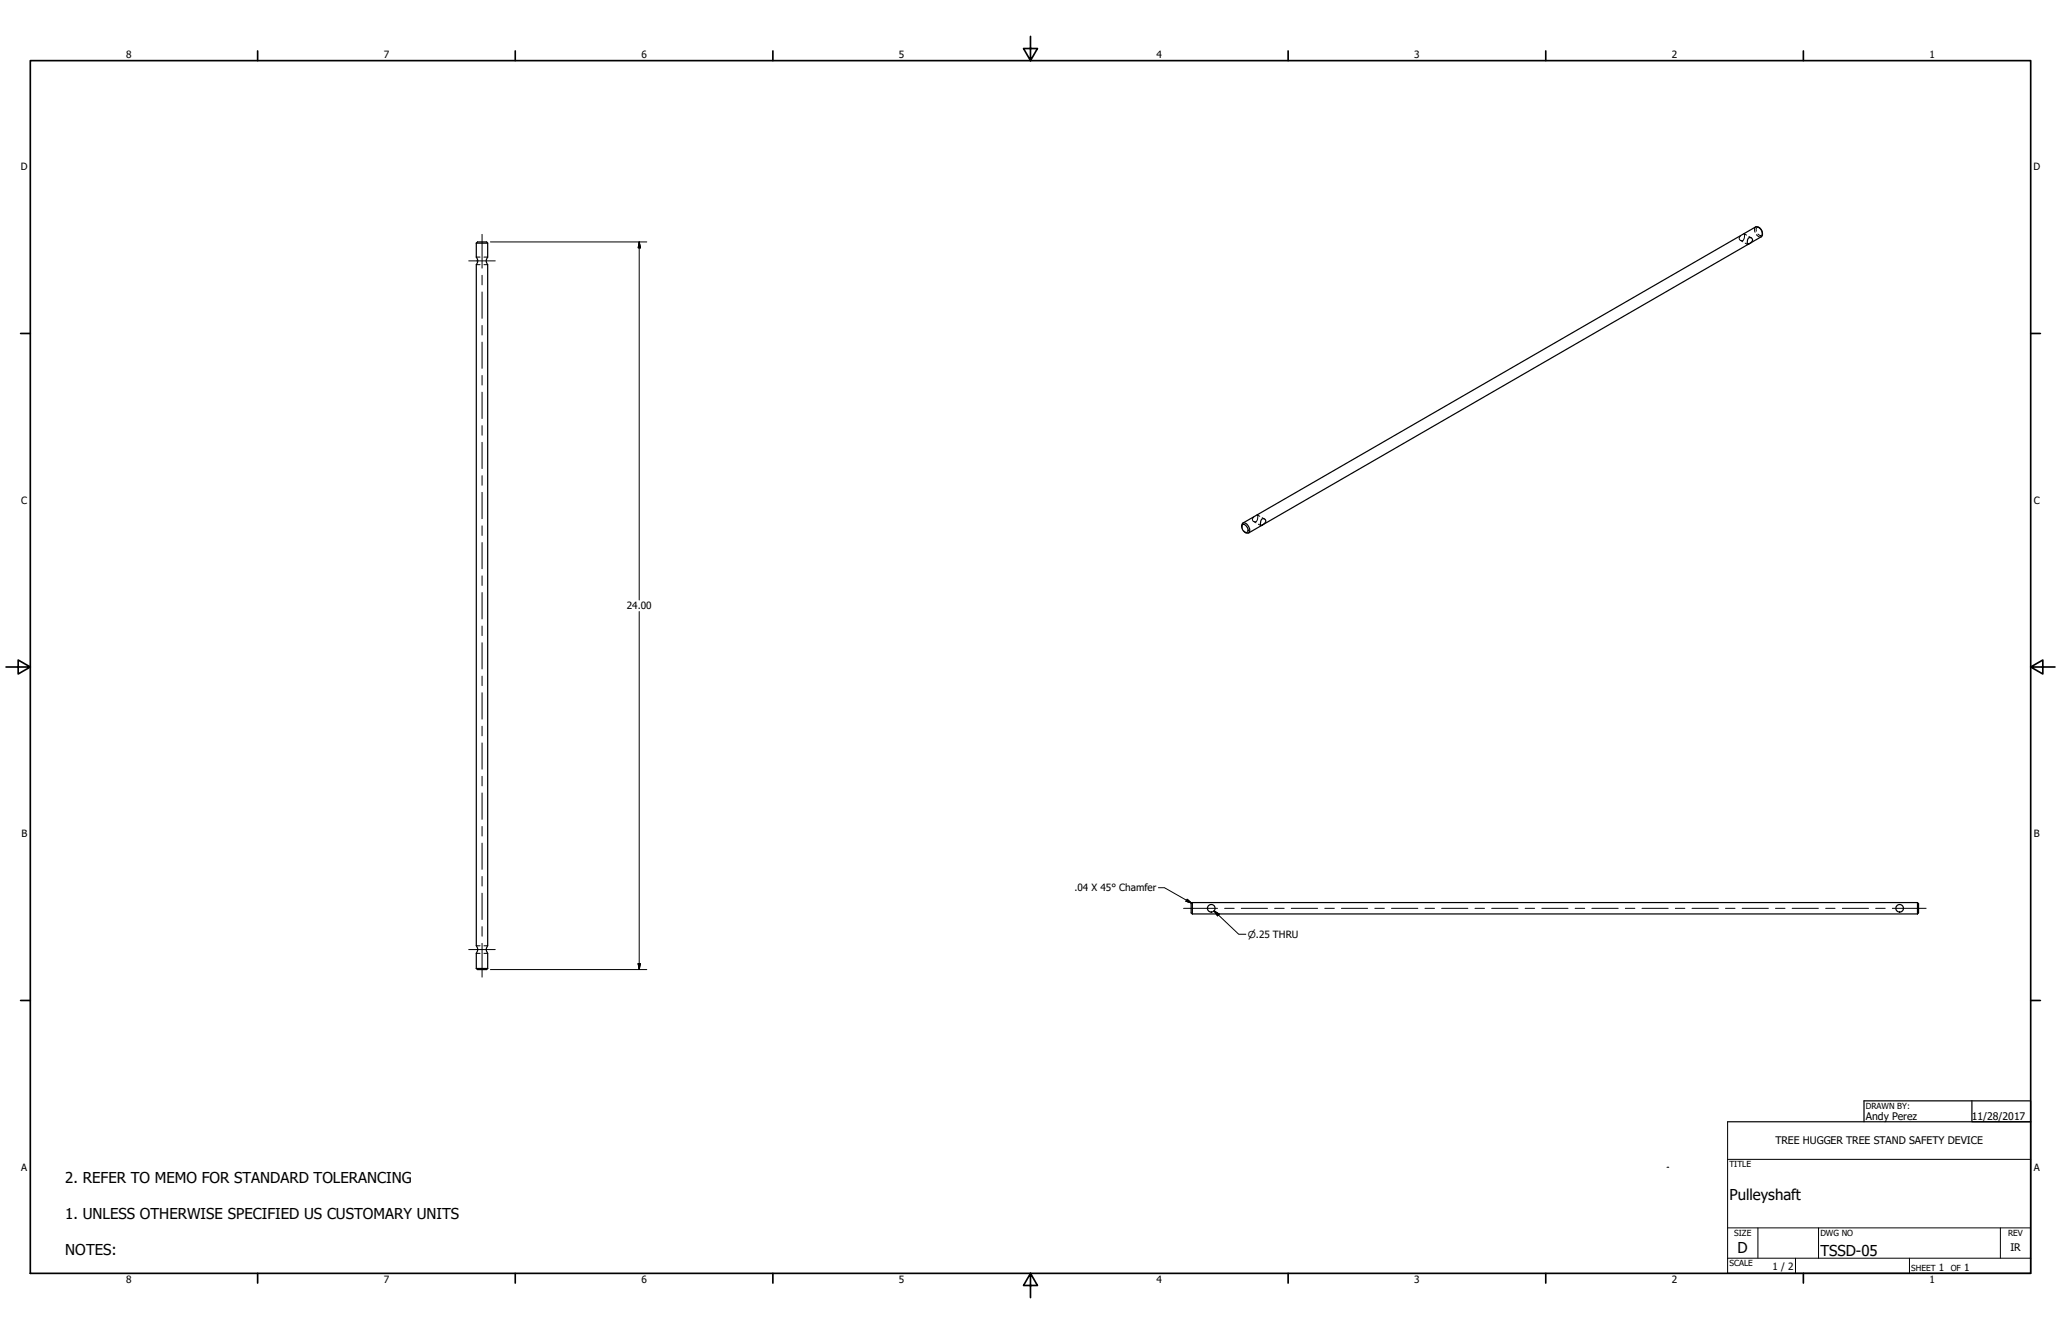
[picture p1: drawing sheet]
<svg xmlns="http://www.w3.org/2000/svg" width="864mm" height="559mm" viewBox="0 0 864 559" stroke-linecap="round" stroke-linejoin="round" font-family="sans-serif">
<!-- layer: Visible (ANSI) -->
<g fill="none" stroke="#000" stroke-width=".51">
<path d="M732.6 99.8a1.12 1.12 0 0 1 1.7 .3 1.12 1.12 0 0 1-.7 1.6l-1.1 .7a1.22 1.22 0 0 1-.3-1.8zM736.9 95.2l1.4 1.4 .2 1.5M199.6 101.9v5.9l.2 .3a2.31 2.31 0 0 1-.2 2.8v285.3l.2 .4a2.39 2.39 0 0 1-.2 2.8v6.3M199.6 101.9l.5-.6h3.8l.4 .6M199.6 101.9h4.7M204.3 101.9v5.9l-.2 .3a2.31 2.31 0 0 0 .2 2.8v285.3l-.2 .4a2.39 2.39 0 0 0 .2 2.8v6.3M520.6 219.8a2.14 2.14 0 0 1 2.3 2.8 1.16 1.16 0 0 1-1.1 .5 1.16 1.16 0 0 1-1-.9l-.5-1.6zM520.8 219.1l214.8-124a2.7 2.7 0 0 1 2.4 4.1l-214.8 124.1M528.6 217.6a1.1 1.1 0 0 1 1.7 .3 1.1 1.1 0 0 1-.7 1.6l-.3 .1a.67 .67 0 0 1-1.1 .4l.1-1.7zM520.3 220.6a1.23 1.23 0 0 1 .7-1.6 1.23 1.23 0 0 1 1.6 .7l1 1.7a1.24 1.24 0 0 1-.2 1.7 1.24 1.24 0 0 1-1.7-.2M499.6 378.1h303.9l.4 .5v3.8l-.4 .4M499.6 378.1l-.5 .5v3.8l.5 .4"/>
<path d="M499.6 378.1v4.7M803.5 378.1v4.7M499.6 382.8h303.9M199.6 405.7l.5 .4h3.8l.4-.4M199.6 405.7h4.7"/>
<circle cx="507.6" cy="380.5" r="1.59"/>
<circle cx="796" cy="380.5" r="1.59"/>
</g>
<!-- layer: Hidden (ANSI) -->
<g fill="none" stroke="#000" stroke-width=".42">
<path d="M730.6 98a.64 .64 0 0 1 .6 .4 .64 .64 0 0 1-.3 .7 1.22 1.22 0 0 1-.4 1.5 1.22 1.22 0 0 1-1.5-.1l-.3-.7 .6-.9M730.9 97.9l.9 .6M732.9 99.1l.9 .5M735.6 95.1l-.4 .7 .2 1.5M736 98.3l.2 .3a1.51 1.51 0 0 0 1.8 .6M737.2 95.4l-.5-.2a1.03 1.03 0 0 0-.7 1.6M738.5 97.7a.8 .8 0 0 1-.9 1l-1-.7M199.6 107.7h1.6M199.6 110.9h1.6M202.8 107.7h1.5M202.8 110.9h1.5M729.3 100.7l.9 .6"/>
<path d="M731.3 101.9l.9 .5M525.3 218.4l1 .6M526.7 215.7a.73 .73 0 0 1 .3 1.2 1.14 1.14 0 0 1-.8 1.7 1.14 1.14 0 0 1-1.4-1.2l.5-.8M526.9 215.7l1 .6M527.3 219.6l1 .6M528.9 216.9l.9 .5M520.3 220.2l.2 1.2M521.1 222.3l.9 .8M199.6 396.2h1.6M199.6 399.4h1.6M202.8 396.2h1.5M202.8 399.4h1.5"/>
</g>
<!-- layer: Border (ANSI) -->
<g fill="none" stroke="#000" stroke-width=".7">
<path d="M431.8 15.2v10.2l-2.9-5.1h5.8l-2.9 5.1M12.7 25.4h838.2v508h-838.2zM107.9 21.3v4.1M215.9 21.3v4.1M323.8 21.3v4.1M539.8 21.3v4.1M647.7 21.3v4.1M755.6 21.3v4.1M8.6 139.7h4.1M850.9 139.7h4.1M2.5 279.4h10.2l-5.1-2.9v5.8l5.1-2.9M850.9 279.4l5.1 2.9v-5.8l-5.1 2.9h10.2"/>
<path d="M8.6 419.1h4.1M850.9 419.1h4.1M107.9 533.4v4.1M215.9 533.4v4.1M323.8 533.4v4.1M431.8 533.4l2.9 5.1h-5.8l2.9-5.1v10.2M539.8 533.4v4.1M647.7 533.4v4.1M755.6 533.4v4.1"/>
</g>
<!-- layer: Title (ANSI) -->
<path d="M723.9 469.9h127v-8.8h-69.9v8.8M826.3 461.1v8.8h24.6v63.5h-127" fill="none" stroke="#000" stroke-width=".51"/>
<path d="M723.9 469.9v63.5M698.5 488.9h.8M723.9 485.6h127M723.9 514.3h127M736.6 514.3v12.7M762 514.3v12.7M838.2 514.3v12.7M723.9 527h127M752.3 527v6.4M800.1 527v6.4" fill="none" stroke="#000" stroke-width=".42"/>
<!-- layer: Dimension (ANSI) -->
<path d="M205.5 101.3h65.5M267.8 101.3l.6 2.5h-1zM267.8 101.3v150M267.8 256.2v149.9M205.5 406.1h65.5M267.4 403.7h1l-.6 2.4z" fill="none" stroke="#000" stroke-width=".42"/>
<path d="M267.8 101.3l.6 2.5zM267.8 101.3l.6 2.5h-1zM267.4 403.7l.4 2.4zM267.4 403.7h1l-.6 2.4z" fill="#000" stroke="#000" stroke-width=".42"/>
<!-- layer: Symbol (ANSI) -->
<path d="M485.4 371.9h2.5l11.5 6.4M497.5 376.7l1.9 1.6-2.4-.8zM508.7 381.6l2.2 1.3-.7 .8zM508.7 381.6l10.3 9.8h3" fill="none" stroke="#000" stroke-width=".42"/>
<path d="M497 377.5l2.4 .8zM497.5 376.7l1.9 1.6-2.4-.8zM508.7 381.6l2.2 1.3zM508.7 381.6l2.2 1.3-.7 .8z" fill="#000" stroke="#000" stroke-width=".42"/>
<!-- layer: Centerline (ANSI) -->
<g fill="none" stroke="#000" stroke-width=".42">
<path d="M202 98.2v14.1M196.4 109.3h11.1M202 115.3v4M202 122.3v11M202 136.3v4M202 143.3v11M202 157.3v4M202 164.3v11M202 178.3v4M202 185.3v11M202 199.3v4M202 206.2v11.1"/>
<path d="M202 220.3v4M202 227.3v11M202 241.2v4M202 248.2v11.1M202 262.3v4M202 269.2v11M202 283.2v4M202 290.2v11M202 304.2v4M202 311.2v11M202 325.2v4M202 332.2v11"/>
<path d="M202 346.2v4M202 353.2v11M202 367.2v4M202 374.1v11.1M196.4 397.8h11.1M202 388.2v4M202 395.2v14.1M495.9 380.5h14.3M513.1 380.5h4M520.1 380.5h11M534.1 380.5h4M541.1 380.5h11"/>
<path d="M555.1 380.5h4M562.1 380.5h11M576.1 380.5h4M583.1 380.5h11M597.1 380.5h4M604.1 380.5h11M618 380.5h4M625 380.5h11.1M639.1 380.5h4M646 380.5h11M660 380.5h4M667 380.5h11.1"/>
<path d="M681 380.5h4M688 380.5h11M702 380.5h4M709 380.5h11M723 380.5h4M730 380.5h11M744 380.5h4M751 380.5h10.9M765 380.5h3.9M772 380.5h11M785.9 380.5h4M792.9 380.5h14.2"/>
</g>
<g font-size="6.3">
<text x="27.4" y="495.4">2. REFER TO MEMO FOR STANDARD TOLERANCING</text>
<text x="724.7" y="502.9">Pulleyshaft</text>
<text x="27.4" y="510.5">1. UNLESS OTHERWISE SPECIFIED US CUSTOMARY UNITS</text>
<text x="27.4" y="525.6">NOTES:</text>
<text x="728.1" y="524.9">D</text>
<text x="762.8" y="526.2">TSSD-05</text>
</g>
<g font-size="4.4">
<text x="781.8" y="469">Andy Perez</text>
<text x="826.3" y="469.2">11/28/2017</text>
<text x="743.9" y="479.4">TREE HUGGER TREE STAND SAFETY DEVICE</text>
<text x="842.4" y="524.2">IR</text>
</g>
<g font-size="4.2">
<text x="52.8" y="24.4">8</text>
<text x="160.8" y="24.4">7</text>
<text x="268.7" y="24.4">6</text>
<text x="376.7" y="24.4">5</text>
<text x="484.6" y="24.4">4</text>
<text x="592.6" y="24.4">3</text>
<text x="700.5" y="24.4">2</text>
<text x="808.5" y="24.4">1</text>
<text x="8.8" y="71.4">D</text>
<text x="852" y="71.4">D</text>
<text x="8.9" y="211.1">C</text>
<text x="852.2" y="211.1">C</text>
<text x="262.6" y="255.3">24.00</text>
<text x="9" y="350.8">B</text>
<text x="852.2" y="350.8">B</text>
<text x="450.2" y="373.4">.04 X 45° Chamfer</text>
<text x="8.9" y="490.5">A</text>
<text x="852.2" y="490.5">A</text>
<text x="742.8" y="532">1 / 2</text>
<text x="812.4" y="532.6">1</text>
<text x="823" y="532.6">1</text>
<text x="52.8" y="537.5">8</text>
<text x="160.8" y="537.5">7</text>
<text x="268.7" y="537.5">6</text>
<text x="376.7" y="537.5">5</text>
<text x="484.6" y="537.5">4</text>
<text x="592.6" y="537.5">3</text>
<text x="700.5" y="537.5">2</text>
<text x="808.5" y="537.5">1</text>
</g>
<text font-size="4" x="522.9" y="392.9">⌀.25 THRU</text>
<g font-size="3.5">
<text x="781.8" y="464.4">DRAWN BY:</text>
<text x="724.7" y="488.9">TITLE</text>
<text x="726.7" y="517.7">SIZE</text>
<text x="762.8" y="517.7">DWG NO</text>
<text x="841.4" y="517.7">REV</text>
<text x="724.7" y="530.4">SCALE</text>
<text x="800.9" y="532.6">SHEET</text>
<text x="817.4" y="532.6">OF</text>
</g>
</svg>
